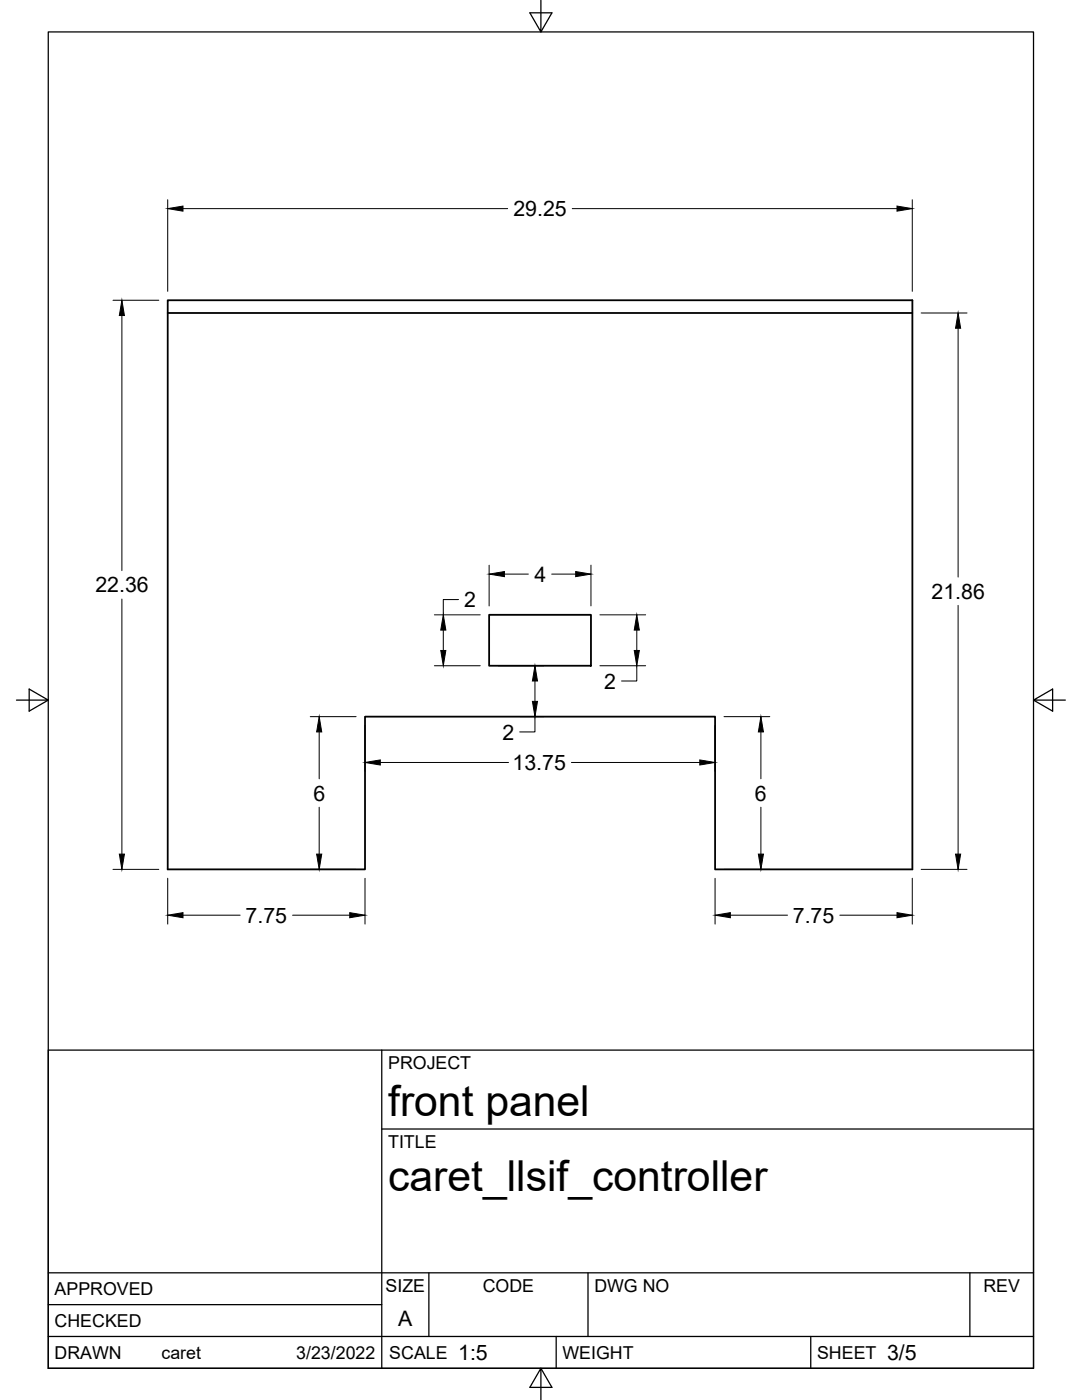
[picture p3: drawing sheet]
<svg xmlns="http://www.w3.org/2000/svg" width="216mm" height="279mm" viewBox="0 0 216 279" stroke-linecap="round" stroke-linejoin="round" font-family="sans-serif">
<!-- layer: Visible -->
<path d="M33.5 59.9h148.6v113.6h-39.4v-30.5h-69.9v30.5h-39.3zM33.5 62.5h148.6M97.6 122.7h20.3v10.2h-20.3z" fill="none" stroke="#000" stroke-width=".36"/>
<!-- layer: Border -->
<path d="M9.6 6.4h196.6v266.7h-196.6zM107.9 0v6.4l-2.2-3.8h4.4l-2.2 3.8M3.3 139.7h6.3l-3.8-2.2v4.4l3.8-2.2M206.2 139.7l3.8 2.2v-4.4l-3.8 2.2h6.4M107.9 273.1l2.2 3.8h-4.4l2.2-3.8v6.3" fill="none" stroke="#000" stroke-width=".25"/>
<!-- layer: Titleblock -->
<path d="M9.6 209.6h196.6v63.5h-196.6zM76.2 209.6v63.5M76.2 225.3h130M9.6 254h196.6M85.6 254v12.7M117.3 254v12.7M193.5 254v12.7M9.6 266.7h196.6M9.6 260.4h66.6M111 266.7v6.4M161.8 266.7v6.4" fill="none" stroke="#000" stroke-width=".25"/>
<!-- layer: Dimensions -->
<g fill="none" stroke="#000" stroke-width=".2">
<path d="M33.5 39.9v18.2M182 39.9v18.2M22.5 59.9h9.2M36.5 41.6h64.8M114.2 41.6h64.8M24.3 63v50.9M183.8 62.5h9.2M191.2 65.5v49.7M24.3 119.5v51M91.5 119.7h-3v3M97.6 112.8v8.1M100.6 114.6h4.8"/>
<path d="M110.1 114.6h4.8M117.9 112.8v8.1M86.7 132.9h9.1M86.7 122.7h9.1M88.5 125.8v4M99.4 132.9h9.1M106.7 135.9v4.1M119.7 132.9h9.1M119.7 122.7h9.1M127.1 132.9v3h-3.1M127.1 125.8v4M191.2 120.8v49.7"/>
<path d="M61.9 143h9.2M63.7 146.1v9.3M72.8 144.8v9.1M75.9 152.2h25.6M103.8 143h4.7M106.7 143v3.1h-3M114 152.2h25.6M142.7 144.8v9.1M144.5 143h9.1M151.8 146.1v9.3M22.5 173.5h9.2M33.5 175.3v9.1"/>
<path d="M61.9 173.5h9.2M63.7 161.1v9.4M72.8 175.3v9.1M142.7 175.3v9.1M144.5 173.5h9.1M151.8 161.1v9.4M182 175.3v9.1M183.8 173.5h9.2M36.5 182.6h11.4M58.4 182.6h11.4M145.7 182.6h11.4M167.6 182.6h11.4"/>
</g>
<g fill="#000" stroke="#000" stroke-width=".2">
<path d="M33.5 41.6l3-.5v1zM179 41.1l3 .5-3 .5zM24.3 59.9l.5 3.1h-1zM191.2 62.5l.5 3h-1zM97.6 114.6l3-.5v1zM114.9 114.1l3 .5-3 .5zM87.9 129.8h1.1l-.5 3.1zM88.5 122.7l.5 3.1h-1.1zM106.7 132.9l.6 3h-1.1zM106.2 140h1.1l-.6 3zM127.1 122.7l.5 3.1h-1zM126.6 129.8h1l-.5 3.1z"/>
<path d="M63.7 143l.5 3.1h-1zM72.8 152.2l3.1-.5v1zM139.6 151.7l3.1 .5-3.1 .5zM151.8 143l.5 3.1h-1zM23.8 170.5h1l-.5 3zM63.2 170.5h1l-.5 3zM151.3 170.5h1l-.5 3zM190.7 170.5h1l-.5 3zM33.5 182.6l3-.5v1.1zM69.8 182.1l3 .5-3 .6zM142.7 182.6l3-.5v1.1zM179 182.1l3 .5-3 .6z"/>
</g>
<g font-size="8.5">
<text x="77.4" y="222.8">front panel</text>
<text x="77.4" y="237.8">caret_llsif_controller</text>
</g>
<g font-size="4.3">
<text x="102.4" y="43.1">29.25</text>
<text x="19" y="118.2">22.36</text>
<text x="106.6" y="116.1">4</text>
<text x="185.9" y="119.5">21.86</text>
<text x="92.6" y="121.2">2</text>
<text x="120.6" y="137.4">2</text>
<text x="100.3" y="147.6">2</text>
<text x="102.3" y="153.7">13.75</text>
<text x="62.5" y="159.8">6</text>
<text x="150.6" y="159.8">6</text>
<text x="49" y="184.1">7.75</text>
<text x="158.2" y="184.1">7.75</text>
<text x="79.5" y="264.5">A</text>
<text x="91.4" y="271.4">1:5</text>
<text x="177" y="271.4">3/5</text>
</g>
<g font-size="3.5">
<text x="77.4" y="213.4">PROJECT</text>
<text x="77.4" y="229.1">TITLE</text>
<text x="76.9" y="257.8">SIZE</text>
<text x="96.3" y="257.8">CODE</text>
<text x="118.6" y="257.8">DWG NO</text>
<text x="196.2" y="257.8">REV</text>
<text x="10.9" y="258.5">APPROVED</text>
<text x="10.9" y="264.8">CHECKED</text>
<text x="10.9" y="271.2">DRAWN</text>
<text x="32.2" y="271.2">caret</text>
<text x="59.1" y="271.2">3/23/2022</text>
<text x="77.7" y="271.2">SCALE</text>
<text x="112.2" y="271.2">WEIGHT</text>
<text x="163" y="271.2">SHEET</text>
</g>
</svg>
